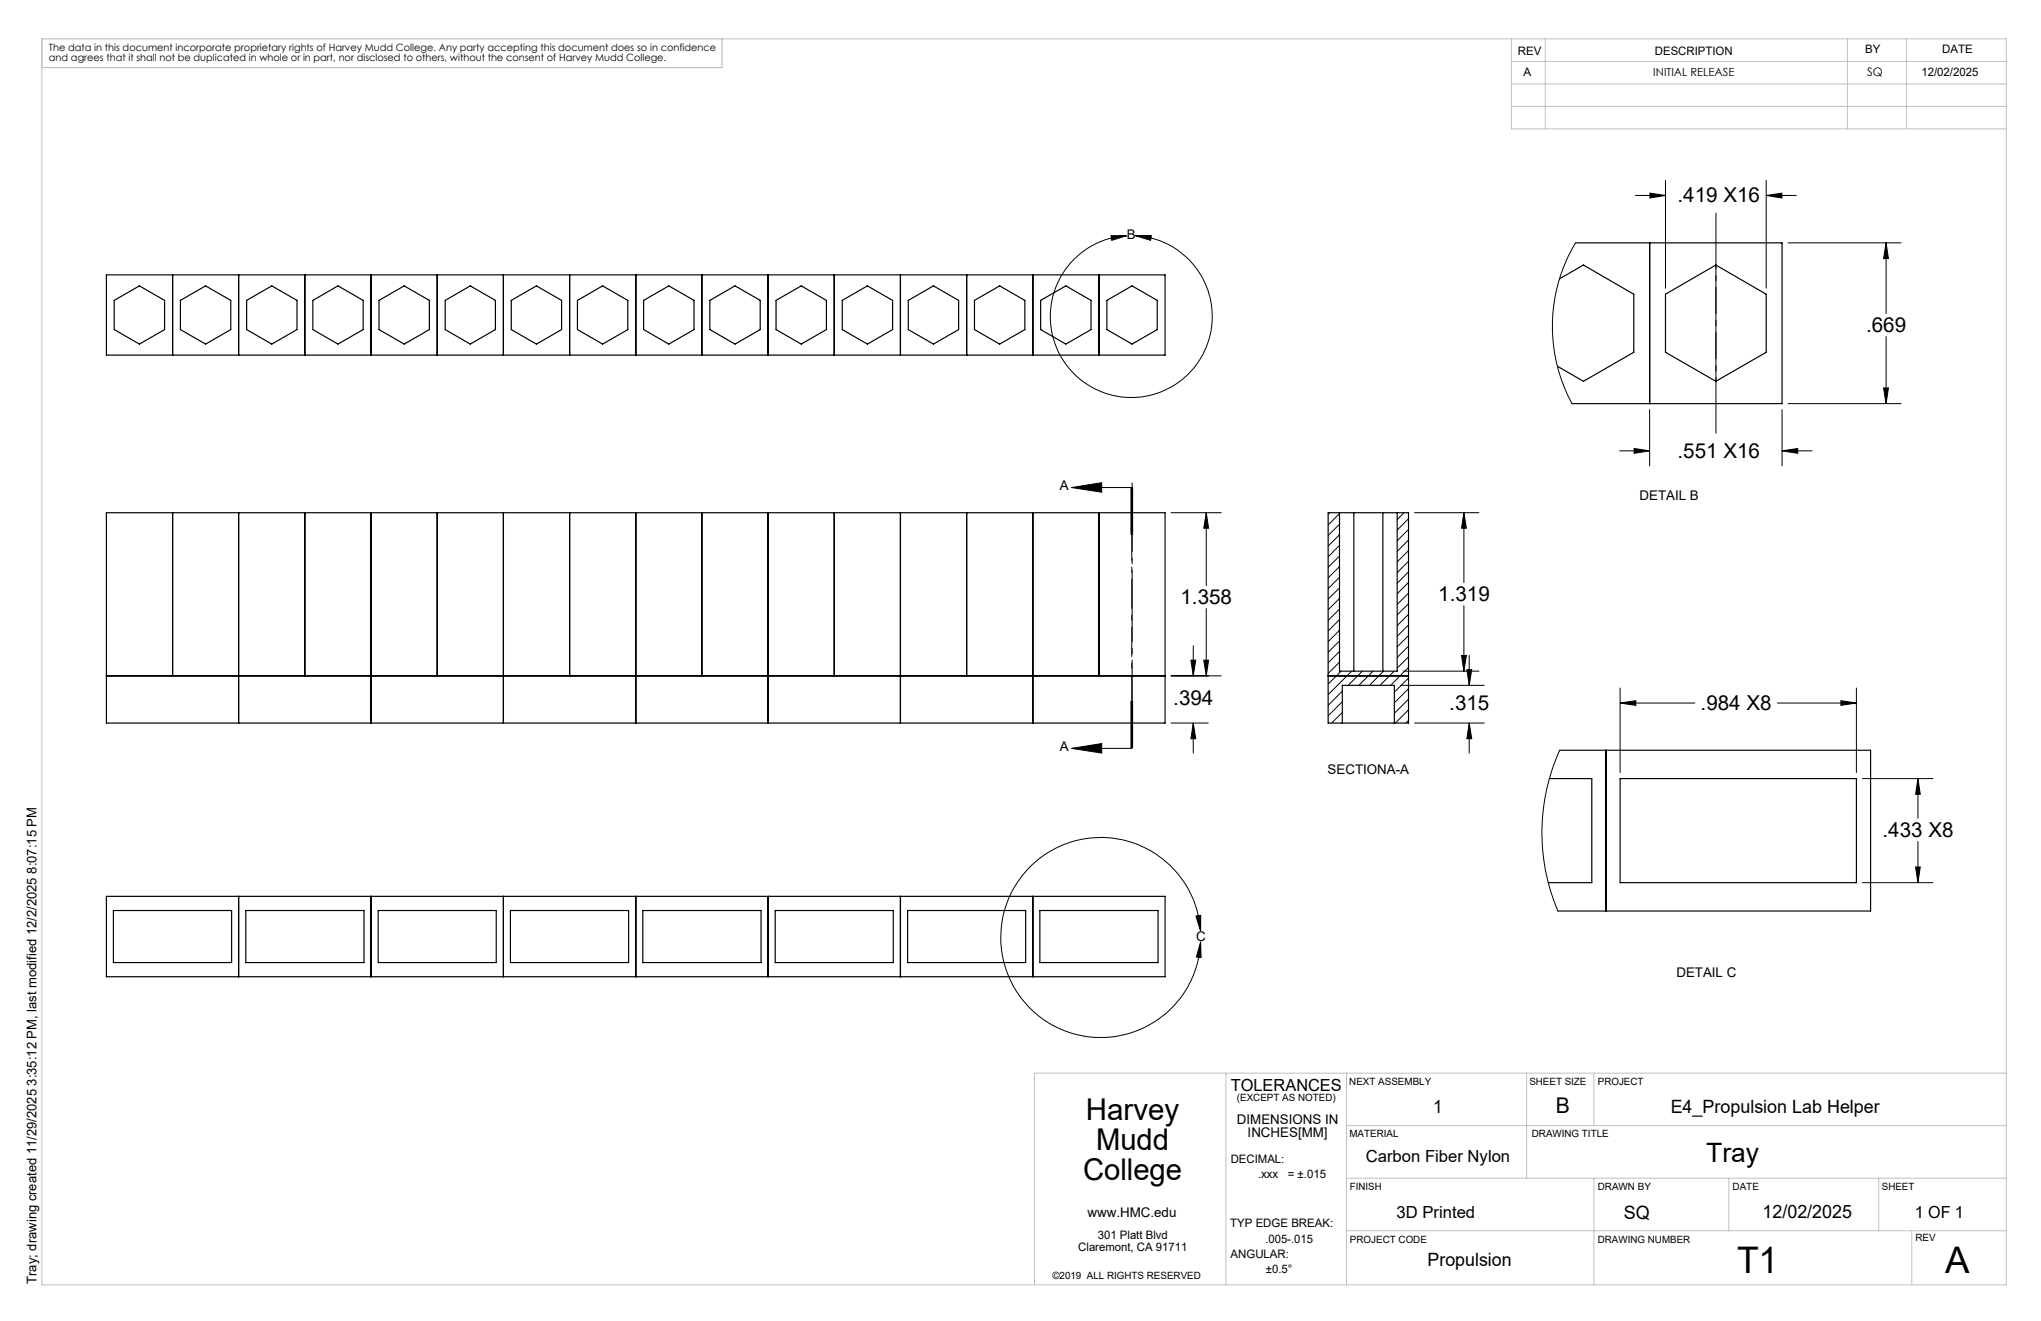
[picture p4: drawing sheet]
<svg xmlns="http://www.w3.org/2000/svg" width="432mm" height="279mm" viewBox="0 0 432 279" stroke-linecap="round" stroke-linejoin="round" font-family="sans-serif">
<g fill="none" stroke="#000" stroke-width=".25">
<path d="M22.5 58.1h224v17h-224zM36.5 58.1v17M50.5 58.1v17M64.5 58.1v17M78.5 58.1v17M92.5 58.1v17M106.5 58.1v17M120.5 58.1v17M134.5 58.1v17M148.5 58.1v17M162.5 58.1v17M176.5 58.1v17"/>
<path d="M190.5 58.1v17M204.5 58.1v17M218.5 58.1v17M232.5 58.1v17M329.9 59l5.1-2.9 10.7 6.1v12.3l-10.7 6.1-5.5-3.1M333.3 51.4h43.7v34h-44.4M349 51.4v34M24.2 63.5l5.3-3 5.3 3v6.2l-5.3 3.1-5.3-3.1zM38.2 63.5l5.3-3 5.3 3v6.2l-5.3 3.1-5.3-3.1zM52.2 63.5l5.3-3 5.3 3v6.2l-5.3 3.1-5.3-3.1zM66.2 63.5l5.3-3 5.3 3v6.2l-5.3 3.1-5.3-3.1zM80.2 63.5l5.3-3 5.3 3v6.2l-5.3 3.1-5.3-3.1z"/>
<path d="M94.2 63.5l5.3-3 5.3 3v6.2l-5.3 3.1-5.3-3.1zM108.2 63.5l5.3-3 5.3 3v6.2l-5.3 3.1-5.3-3.1zM122.2 63.5l5.3-3 5.3 3v6.2l-5.3 3.1-5.3-3.1zM136.2 63.5l5.3-3 5.3 3v6.2l-5.3 3.1-5.3-3.1zM150.2 63.5l5.3-3 5.3 3v6.2l-5.3 3.1-5.3-3.1zM164.2 63.5l5.3-3 5.3 3v6.2l-5.3 3.1-5.3-3.1zM178.2 63.5l5.3-3 5.3 3v6.2l-5.3 3.1-5.3-3.1zM192.2 63.5l5.3-3 5.3 3v6.2l-5.3 3.1-5.3-3.1zM206.2 63.5l5.3-3 5.3 3v6.2l-5.3 3.1-5.3-3.1zM220.2 63.5l5.3-3 5.3 3v6.2l-5.3 3.1-5.3-3.1zM234.2 63.5l5.3-3 5.3 3v6.2l-5.3 3.1-5.3-3.1zM352.4 62.2l10.6-6.1 10.7 6.1v12.3l-10.7 6.1-10.6-6.1z"/>
<path d="M22.5 108.4h224v44.5h-224zM36.5 108.4v34.5M50.5 108.4v44.5M64.5 108.4v34.5M78.5 108.4v44.5M92.5 108.4v34.5M106.5 108.4v44.5M120.5 108.4v34.5M134.5 108.4v44.5M148.5 108.4v34.5M162.5 108.4v44.5M176.5 108.4v34.5"/>
<path d="M190.5 108.4v44.5M204.5 108.4v34.5M218.5 108.4v44.5M232.5 108.4v34.5M281 108.4h17v44.5h-17zM283.4 108.4v33.6h12.2v-33.6M286.4 108.4v33.6M292.6 108.4v33.6M22.5 142.9h224M281 142.9h17M284 152.9v-7.9h11v7.9M330 158.7h65.7v34h-66.1"/>
<path d="M339.8 158.7v34M327.8 164.7h9v22h-9.2M342.8 164.7h49.9v22h-49.9zM22.5 189.6h224v17h-224zM24 192.6h25v11h-25zM50.5 189.6v17M52 192.6h25v11h-25zM78.5 189.6v17M80 192.6h25v11h-25zM106.5 189.6v17M108 192.6h25v11h-25zM134.5 189.6v17"/>
<path d="M136 192.6h25v11h-25zM162.5 189.6v17M164 192.6h25v11h-25zM190.5 189.6v17M192 192.6h25v11h-25zM218.5 189.6v17M220 192.6h25v11h-25z"/>
</g>
<g fill="none" stroke="#000" stroke-width=".21">
<path d="M352.4 38.2v22.8M373.7 38.2v22.8M235.1 49.8h3.3l-3.2 1zM238.4 49.8a17.1 17.1 0 0 0-13.8 26 17.1 17.1 0 0 0 29.4 0 17.1 17.1 0 0 0-13.8-26M240.2 49.8h3.4l-.2 1zM333.3 51.4l-1.8 3.3-1.6 4.3-1 4.5-.5 4.3 .1 4.1 .8 4.9 1.1 3.8 2.2 4.8M346 41.3h6.4M349.1 40.9l3.3 .4-3.3 .6zM373.7 41.3h6.3M373.7 41.3l3.3-.4v1zM378.3 51.4h23.9M399 51.4v14.9"/>
<path d="M399 51.4l.5 3.3h-1zM399 71.2v14.2M342.7 95.4h6.3M345.7 94.9l3.3 .5-3.3 .5zM349 86.6v11.9M377 86.6v11.9M377 95.4h6.4M377 95.4l3.3-.5v1zM378.3 85.4h23.9M398.5 82.1h1l-.5 3.3zM226.7 103.1l6.4-1v2zM226.7 103.1h12.7"/>
<path d="M239.3 103.1v10M239.4 103.1v10M239.6 103.1v10M247.8 108.4h10.6M255.2 108.4v15.5M255.2 108.4l.5 3.3h-1zM281.3 108.4l-.3 .4M283.4 108.6l-2.4 2.4M283.4 110.9l-2.4 2.4M283.4 113.1l-2.4 2.4M283.4 115.4l-2.4 2.4M283.4 117.6l-2.4 2.4"/>
<path d="M283.4 119.8l-2.4 2.4M297 108.4l-1.4 1.5M298 109.7l-2.4 2.4M298 112l-2.4 2.4M298 114.2l-2.4 2.4M298 116.5l-2.4 2.4M298 118.7l-2.4 2.4M299.3 108.4h13.6M309.7 108.4v14.8M309.7 108.4l.5 3.3h-1zM252 139.6h1l-.6 3.3zM252.4 136.6v6.3"/>
<path d="M254.7 139.6h1l-.5 3.3zM255.2 128.7v14.2M283.4 122.1l-2.4 2.4M283.4 124.4l-2.4 2.3M283.4 126.6l-2.4 2.4M283.4 128.8l-2.4 2.4M283.4 131.1l-2.4 2.4M283.4 133.3l-2.4 2.4M283.4 135.6l-2.4 2.4M283.4 137.8l-2.4 2.4M298 121l-2.4 2.4M298 123.2l-2.4 2.4"/>
<path d="M298 125.4l-2.4 2.4M298 127.7l-2.4 2.4M298 129.9l-2.4 2.4M298 132.2l-2.4 2.4M298 134.4l-2.4 2.4M298 136.7l-2.4 2.4M298 138.9l-2.4 2.4M309.2 138.6h1l-.5 3.4zM309.7 128.1v13.9M310.8 138.6v6.4M226.7 158.3l6.4-1v2zM226.7 158.3h12.7"/>
<path d="M239.3 148.3v10M239.4 148.3v10M239.6 148.3v10zM247.8 152.9h7.8M247.8 142.9h10.6M252.4 152.9v6.4M252.4 152.9l.6 3.3h-1zM283.4 140.1l-2.4 2.4M283.7 142l-2.7 2.7M284 152.9h.1M284 150.7l-2.3 2.2M284 146.2l-3 3"/>
<path d="M284 148.4l-3 3M286 142l-5 4.9M288.2 142l-3 3M290.5 142l-3 3M292.7 142l-3 3M295 142l-3 3M296.3 145h17.7M296.9 142h16M298 141.1l-3.8 3.9M298 143.4l-3 3M298 145.7l-3 3M298 147.9l-3 3"/>
<path d="M298 150.1l-2.8 2.8M298 152.4l-.6 .5M299.3 152.9h14.7M310.3 141.6h1.1l-.6 3.4zM310.8 152.9v6.4M310.8 152.9l.6 3.3h-1.1zM330 158.7l-1.5 3.8-1.3 4.3-.7 4.4-.3 4 .2 4.4 .5 4.1 1.3 5.1 1.4 3.9M342.8 145.5v17.9M342.8 148.7h15.8M342.8 148.7l3.3-.5v1zM376 148.7h16.7M389.5 148.2l3.2 .5-3.2 .5z"/>
<path d="M392.7 145.5v17.9M394 164.7h14.9M405.8 164.7v8.4M405.8 178v8.7M405.8 164.7l.5 3.3h-1zM253 193.7l1-.1v3.3zM254 196.9a21.2 21.2 0 0 0-31.8-16.8 21.2 21.2 0 0 0-.8 36 21.2 21.2 0 0 0 32.5-15.6l.1-1.3M254 199.2l.1 3.3-1-.1zM394 186.7h14.9M405.3 183.4h1l-.5 3.3z"/>
</g>
<path d="M239.4 103.1v55.2" fill="none" stroke="#000" stroke-width=".21" stroke-dasharray="6.3 1.3 1.3 1.3" stroke-dashoffset="1" stroke-linecap="butt"/>
<path d="M239.5 102.1v52.2" fill="none" stroke="#000" stroke-width=".21" stroke-dasharray="15.2 1.3 1.3 1.3" stroke-dashoffset=".6" stroke-linecap="butt"/>
<path d="M363 80.8v-25" fill="none" stroke="#000" stroke-width=".21" stroke-dasharray="15.2 1.3 1.3 1.3" stroke-dashoffset="4.6" stroke-linecap="butt"/>
<path d="M363 91.7v-46.7" fill="none" stroke="#000" stroke-width=".21" stroke-dasharray="15.2 1.3 1.3 1.3" stroke-dashoffset="3.3" stroke-linecap="butt"/>
<g fill="none" stroke="#c0c0c0" stroke-width=".21">
<path d="M8.9 8.2v263.5h415.6v-263.5h-271.7M319.8 13h104.7M319.8 8.2v19.1h104.7M319.8 17.7h104.7M326.9 8.2v19.1M390.8 8.2v19.1M403.3 8.2v19.1M319.8 22.5h104.7M259.4 227v44.7M284.9 227v44.7M284.9 238.1h139.6M323 227v22.2"/>
<path d="M337.2 227v11.1M424.5 227h-205.6v44.7M284.9 249.2h139.6M337.2 249.2v22.5M365.8 249.2v11.1M397.5 249.2v11.1M284.9 260.3h139.6M404.5 260.3v11.4"/>
</g>
<path d="M8.9 8.2h143.9v6.1h-143.9z" fill="none" stroke="#c0c0c0" stroke-width=".25"/>
<g fill="#000">
<path d="M235.1 49.8h3.3l-3.2 1zM240.2 49.8h3.4l-.2 1zM253 193.7l1-.1v3.3zM254 199.2l.1 3.3-1-.1z"/>
<path d="M226.7 103.1l6.4-1v2zM226.7 158.3l6.4-1v2z"/>
<path d="M255.2 108.4l.5 3.3h-1zM254.7 139.6h1l-.5 3.3zM252 139.6h1l-.6 3.3zM252.4 152.9l.6 3.3h-1zM309.7 108.4l.5 3.3h-1zM309.2 138.6h1l-.5 3.4zM310.3 141.6h1.1l-.6 3.4zM310.8 152.9l.6 3.3h-1.1zM349.1 40.9l3.3 .4-3.3 .6zM373.7 41.3l3.3-.4v1zM399 51.4l.5 3.3h-1zM398.5 82.1h1l-.5 3.3zM345.7 94.9l3.3 .5-3.3 .5zM377 95.4l3.3-.5v1zM405.3 183.4h1l-.5 3.3zM405.8 164.7l.5 3.3h-1zM389.5 148.2l3.2 .5-3.2 .5zM342.8 148.7l3.3-.5v1z"/>
</g>
<g font-size="7.8">
<text x="367.5" y="269.2">T1</text>
<text x="411.5" y="269.2">A</text>
</g>
<g font-size="6.3">
<text x="229.7" y="236.8">Harvey</text>
<text x="231.9" y="243.2">Mudd</text>
<text x="229.1" y="249.5">College</text>
</g>
<text font-size="5.6" x="361" y="245.8">Tray</text>
<text font-size="4.6" x="329.1" y="235.4">B</text>
<g font-size="4.4">
<text x="354.9" y="42.8">.419 X16</text>
<text x="394.8" y="70.2">.669</text>
<text x="354.9" y="96.8">.551 X16</text>
<text x="249.8" y="127.8">1.358</text>
<text x="304.3" y="127.1">1.319</text>
<text x="248.2" y="149.1">.394</text>
<text x="306.6" y="150.3">.315</text>
<text x="359.8" y="150.1">.984 X8</text>
<text x="398.3" y="177">.433 X8</text>
</g>
<g font-size="3.9">
<text x="303.2" y="235.4">1</text>
<text x="353.5" y="235.4">E4_Propulsion Lab Helper</text>
<text x="343.5" y="257.7">SQ</text>
<text x="372.9" y="257.6">12/02/2025</text>
<text x="302" y="267.7">Propulsion</text>
</g>
<g font-size="3.5">
<text x="260.4" y="230.8">TOLERANCES</text>
<text x="288.9" y="245.9">Carbon Fiber Nylon</text>
<text x="295.4" y="257.7">3D Printed</text>
<text x="405.1" y="257.6">1 OF 1</text>
</g>
<g font-size="2.8">
<text x="238.4" y="50.6">B</text>
<text x="224.2" y="103.7">A</text>
<text x="346.9" y="105.7">DETAIL B</text>
<text x="224.2" y="158.9">A</text>
<text x="280.9" y="163.8">SECTIONA-A</text>
<text x="253" y="199.1">C</text>
<text x="354.7" y="206.6">DETAIL C</text>
<text x="261.7" y="237.7">DIMENSIONS IN</text>
<text x="264" y="240.5">INCHES[MM]</text>
<text x="230.1" y="257.5">www.HMC.edu</text>
<text x="7.7" y="271.5" transform="rotate(-90 7.7 271.5)">Tray; drawing created 11/29/2025 3:35:12 PM, last modified 12/2/2025 8:07:15 PM</text>
</g>
<g font-size="2.5">
<text x="321.1" y="11.5">REV</text>
<text x="350.1" y="11.5">DESCRIPTION</text>
<text x="394.6" y="11.2">BY</text>
<text x="410.9" y="11.3">DATE</text>
<text x="322.3" y="16">A</text>
<text x="395" y="16.1">SQ</text>
<text x="406.5" y="16">12/02/2025</text>
<text x="260.4" y="245.9">DECIMAL:</text>
<text x="266.2" y="249.2">.xxx</text>
<text x="272.5" y="249.2">= ±.015</text>
<text x="232.2" y="262.2">301 Platt Blvd</text>
<text x="260.3" y="259.5">TYP EDGE BREAK:</text>
<text x="267.7" y="262.8">.005-.015</text>
<text x="228.1" y="264.6">Claremont, CA 91711</text>
<text x="260.3" y="266">ANGULAR:</text>
<text x="267.8" y="269.3">±0.5°</text>
</g>
<text font-size="2.4" x="349.8" y="16.1">INITIAL RELEASE</text>
<g font-size="2.1">
<text x="10.4" y="10.8">The data in this document incorporate proprietary rights of Harvey Mudd College. Any party accepting this document does so in confidence</text>
<text x="10.4" y="12.9">and agrees that it shall not be duplicated in whole or in part, nor disclosed to others, without the consent of Harvey Mudd College.</text>
<text x="261.7" y="233">(EXCEPT AS NOTED)</text>
<text x="285.5" y="229.5">NEXT ASSEMBLY</text>
<text x="323.6" y="229.5">SHEET SIZE</text>
<text x="338" y="229.5">PROJECT</text>
<text x="285.5" y="240.5">MATERIAL</text>
<text x="324.1" y="240.5">DRAWING TITLE</text>
<text x="285.6" y="251.6">FINISH</text>
<text x="338" y="251.8">DRAWN BY</text>
<text x="366.6" y="251.7">DATE</text>
<text x="398.1" y="251.7">SHEET</text>
<text x="285.6" y="262.8">PROJECT CODE</text>
<text x="338" y="262.8">DRAWING NUMBER</text>
<text x="405.2" y="262.5">REV</text>
<text x="222.6" y="270.5">©2019 ALL RIGHTS RESERVED</text>
</g>
</svg>
